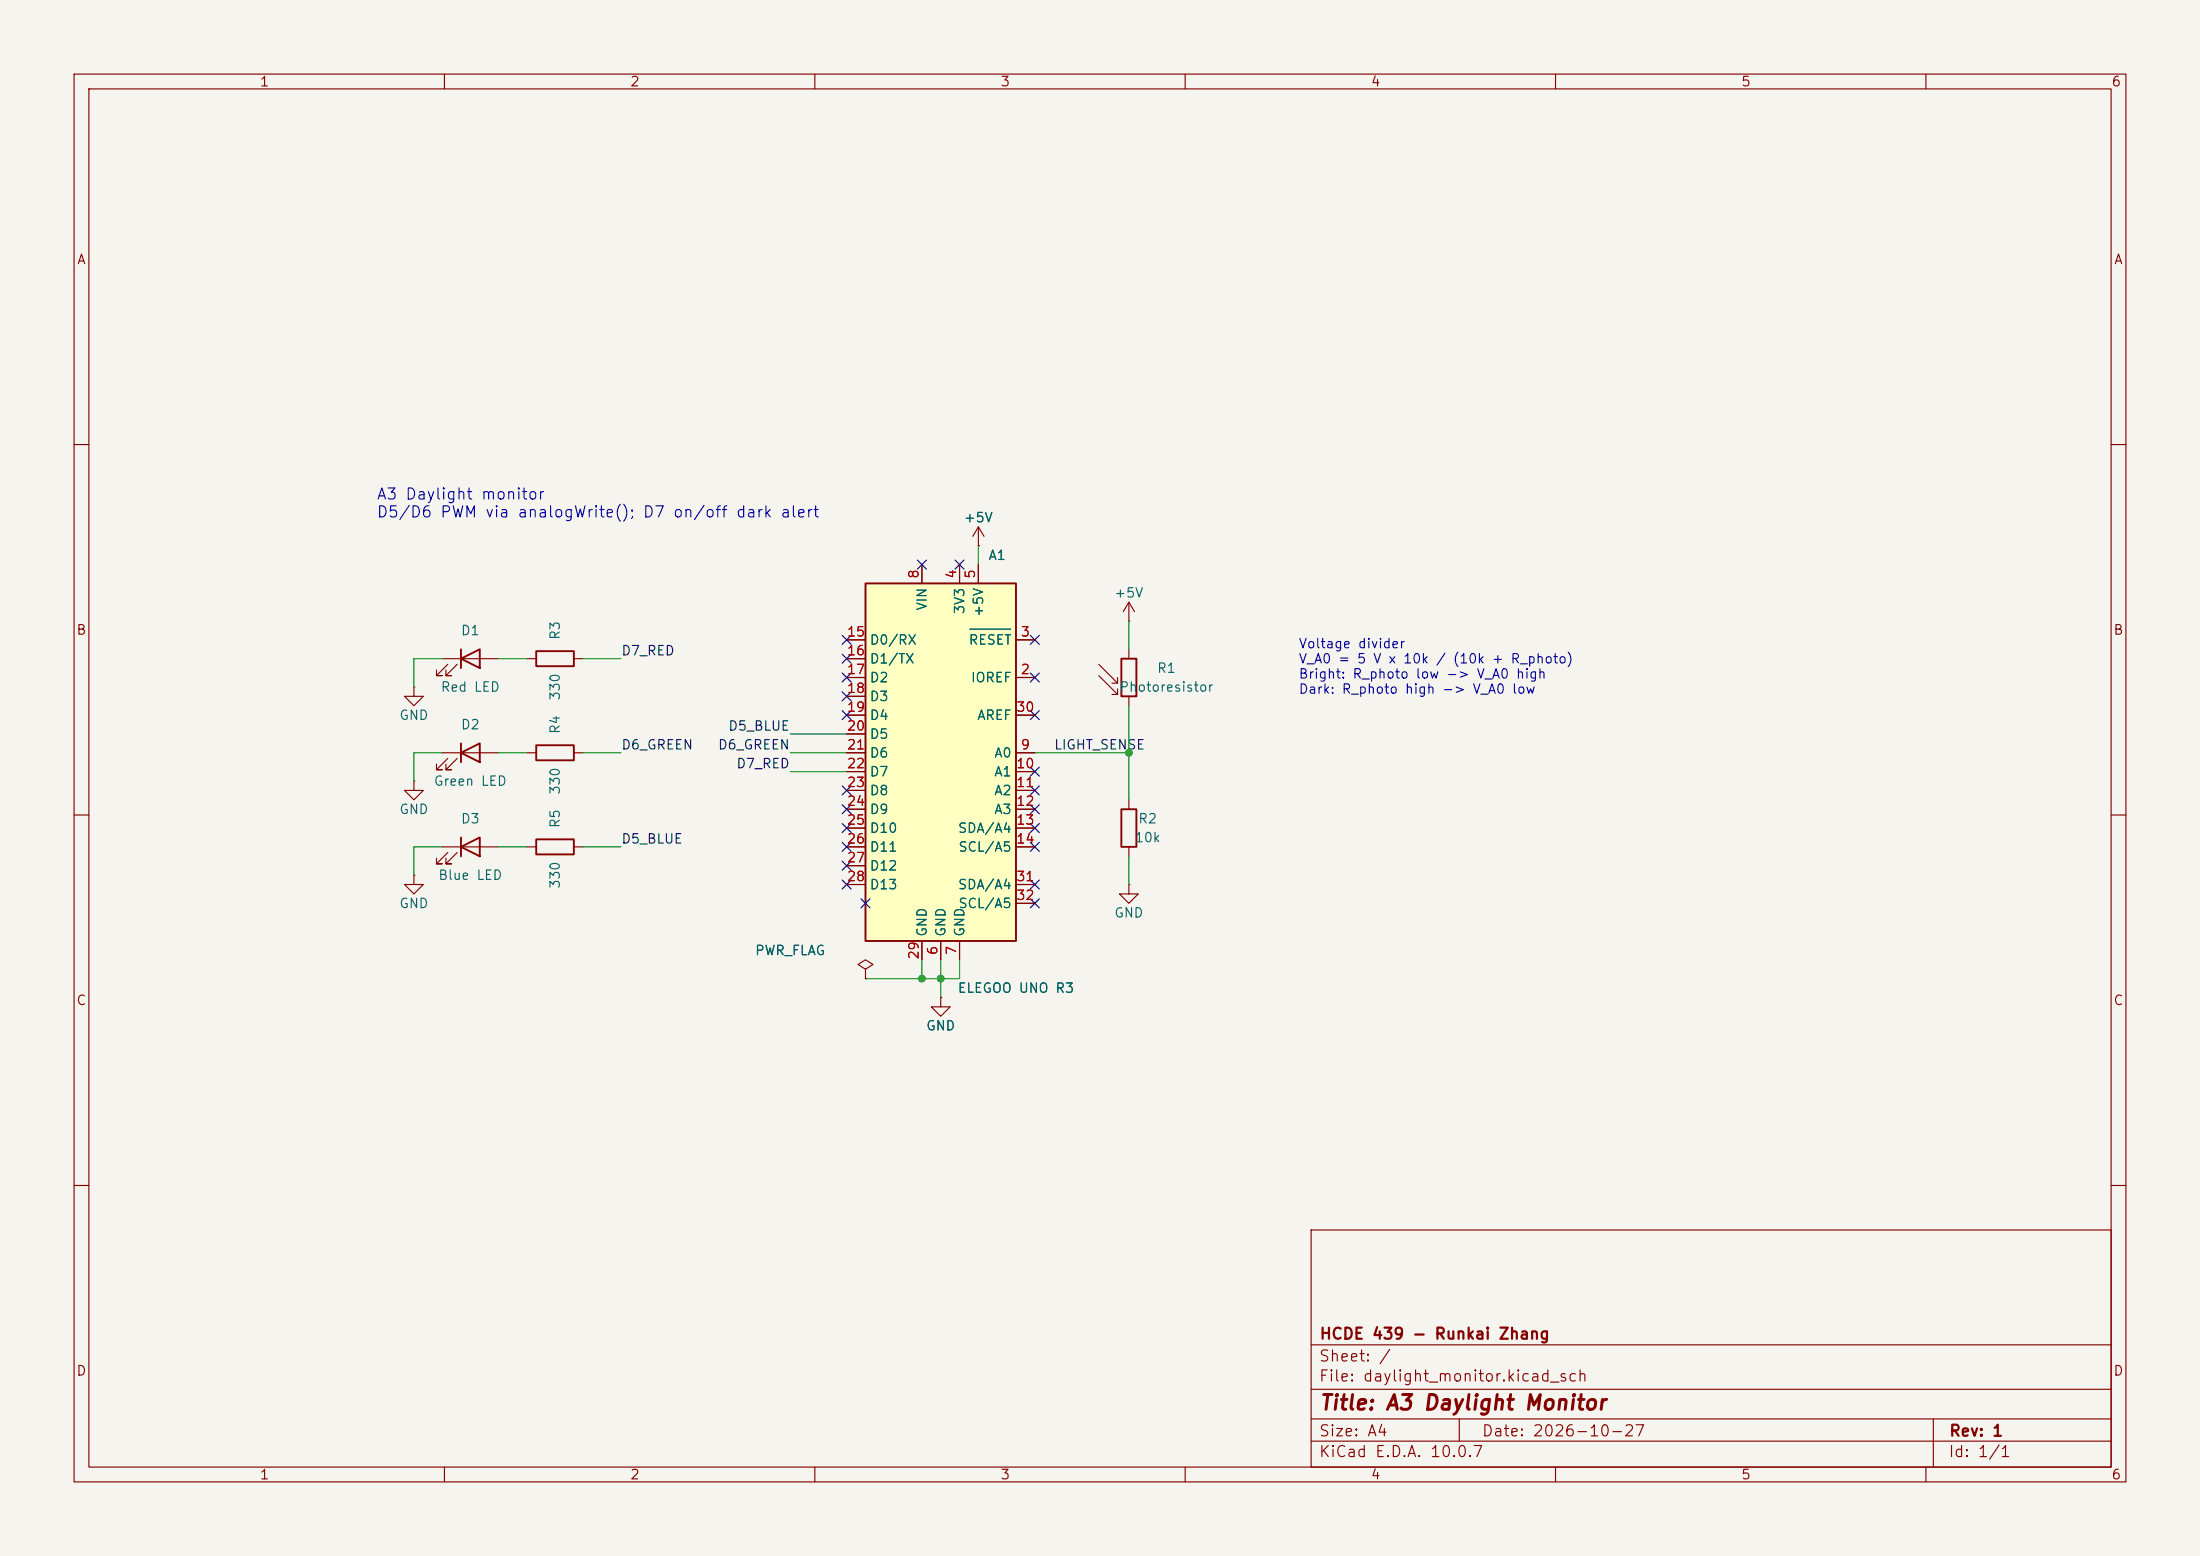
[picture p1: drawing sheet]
(kicad_sch
 (version 20260306)
 (generator "eeschema")
 (generator_version "10.0")
 (paper "A4")
 (title_block
  (title "A3 Daylight Monitor")
  (date "2026-10-27")
  (rev "1")
  (company "HCDE 439 - Runkai Zhang"))
 (lib_symbols
  (symbol "Device:LED"
   (pin_numbers (hide yes))
   (pin_names
    (offset 1.016) (hide yes)) (exclude_from_sim no) (in_bom yes) (on_board yes)
   (in_pos_files yes)
   (duplicate_pin_numbers_are_jumpers no)
   (property "Reference" "D" (at 0 2.54 0) (show_name no) (do_not_autoplace no) (effects (font (size 1.27 1.27))))
   (property "Value" "LED" (at 0 -2.54 0) (show_name no) (do_not_autoplace no) (effects (font (size 1.27 1.27))))
   (property "Footprint" "" (at 0 0 0) (show_name no) (do_not_autoplace no) (hide yes) (effects (font (size 1.27 1.27))))
   (property "Datasheet" "" (at 0 0 0) (show_name no) (do_not_autoplace no) (hide yes) (effects (font (size 1.27 1.27))))
   (property "Description" "Light emitting diode" (at 0 0 0) (show_name no) (do_not_autoplace no) (hide yes) (effects (font (size 1.27 1.27))))
   (property "Sim.Pins" "1=K 2=A" (at 0 0 0) (show_name no) (do_not_autoplace no) (hide yes) (effects (font (size 1.27 1.27))))
   (symbol "LED_0_1"
    (polyline (pts (xy -3.048 -0.762) (xy -4.572 -2.286) (xy -3.81 -2.286) (xy -4.572 -2.286) (xy -4.572 -1.524)) (stroke (width 0) (type default)) (fill (type none)))
    (polyline (pts (xy -1.778 -0.762) (xy -3.302 -2.286) (xy -2.54 -2.286) (xy -3.302 -2.286) (xy -3.302 -1.524)) (stroke (width 0) (type default)) (fill (type none)))
    (polyline (pts (xy -1.27 0) (xy 1.27 0)) (stroke (width 0) (type default)) (fill (type none)))
    (polyline (pts (xy -1.27 -1.27) (xy -1.27 1.27)) (stroke (width 0.254) (type default)) (fill (type none)))
    (polyline (pts (xy 1.27 -1.27) (xy 1.27 1.27) (xy -1.27 0) (xy 1.27 -1.27)) (stroke (width 0.254) (type default)) (fill (type none))))
   (symbol "LED_1_1"
    (pin passive line (at -3.81 0 0) (length 2.54) (name "K" (effects (font (size 1.27 1.27)))) (number "1" (effects (font (size 1.27 1.27)))))
    (pin passive line (at 3.81 0 180) (length 2.54) (name "A" (effects (font (size 1.27 1.27)))) (number "2" (effects (font (size 1.27 1.27))))))
   (embedded_fonts no))
  (symbol "Device:R"
   (pin_numbers (hide yes))
   (pin_names
    (offset 0)) (exclude_from_sim no) (in_bom yes) (on_board yes)
   (in_pos_files yes)
   (duplicate_pin_numbers_are_jumpers no)
   (property "Reference" "R" (at 2.032 0 90) (show_name no) (do_not_autoplace no) (effects (font (size 1.27 1.27))))
   (property "Value" "R" (at 0 0 90) (show_name no) (do_not_autoplace no) (effects (font (size 1.27 1.27))))
   (property "Footprint" "" (at -1.778 0 90) (show_name no) (do_not_autoplace no) (hide yes) (effects (font (size 1.27 1.27))))
   (property "Datasheet" "" (at 0 0 0) (show_name no) (do_not_autoplace no) (hide yes) (effects (font (size 1.27 1.27))))
   (property "Description" "Resistor" (at 0 0 0) (show_name no) (do_not_autoplace no) (hide yes) (effects (font (size 1.27 1.27))))
   (symbol "R_0_1"
    (rectangle (start -1.016 -2.54) (end 1.016 2.54) (stroke (width 0.254) (type default)) (fill (type none))))
   (symbol "R_1_1"
    (pin passive line (at 0 3.81 270) (length 1.27) (name "" (effects (font (size 1.27 1.27)))) (number "1" (effects (font (size 1.27 1.27)))))
    (pin passive line (at 0 -3.81 90) (length 1.27) (name "" (effects (font (size 1.27 1.27)))) (number "2" (effects (font (size 1.27 1.27))))))
   (embedded_fonts no))
  (symbol "Device:R_Photo"
   (pin_numbers (hide yes))
   (pin_names
    (offset 0)) (exclude_from_sim no) (in_bom yes) (on_board yes)
   (in_pos_files yes)
   (duplicate_pin_numbers_are_jumpers no)
   (property "Reference" "R" (at 1.27 1.27 0) (show_name no) (do_not_autoplace no) (effects (font (size 1.27 1.27)) (justify left)))
   (property "Value" "R_Photo" (at 1.27 0 0) (show_name no) (do_not_autoplace no) (effects (font (size 1.27 1.27)) (justify left top)))
   (property "Footprint" "" (at 1.27 -6.35 90) (show_name no) (do_not_autoplace no) (hide yes) (effects (font (size 1.27 1.27)) (justify left)))
   (property "Datasheet" "" (at 0 -1.27 0) (show_name no) (do_not_autoplace no) (hide yes) (effects (font (size 1.27 1.27))))
   (property "Description" "Photoresistor" (at 0 0 0) (show_name no) (do_not_autoplace no) (hide yes) (effects (font (size 1.27 1.27))))
   (symbol "R_Photo_0_1"
    (polyline (pts (xy -1.524 -0.762) (xy -4.064 1.778)) (stroke (width 0) (type default)) (fill (type none)))
    (polyline (pts (xy -1.524 -0.762) (xy -2.286 -0.762)) (stroke (width 0) (type default)) (fill (type none)))
    (polyline (pts (xy -1.524 -0.762) (xy -1.524 0)) (stroke (width 0) (type default)) (fill (type none)))
    (polyline (pts (xy -1.524 -2.286) (xy -4.064 0.254)) (stroke (width 0) (type default)) (fill (type none)))
    (polyline (pts (xy -1.524 -2.286) (xy -2.286 -2.286)) (stroke (width 0) (type default)) (fill (type none)))
    (polyline (pts (xy -1.524 -2.286) (xy -1.524 -1.524)) (stroke (width 0) (type default)) (fill (type none)))
    (rectangle (start -1.016 2.54) (end 1.016 -2.54) (stroke (width 0.254) (type default)) (fill (type none))))
   (symbol "R_Photo_1_1"
    (pin passive line (at 0 3.81 270) (length 1.27) (name "" (effects (font (size 1.27 1.27)))) (number "1" (effects (font (size 1.27 1.27)))))
    (pin passive line (at 0 -3.81 90) (length 1.27) (name "" (effects (font (size 1.27 1.27)))) (number "2" (effects (font (size 1.27 1.27))))))
   (embedded_fonts no))
  (symbol "MCU_Module:Arduino_UNO_R3" (exclude_from_sim no) (in_bom yes) (on_board yes)
   (in_pos_files yes)
   (duplicate_pin_numbers_are_jumpers no)
   (property "Reference" "A" (at -10.16 23.495 0) (show_name no) (do_not_autoplace no) (effects (font (size 1.27 1.27)) (justify left bottom)))
   (property "Value" "Arduino_UNO_R3" (at 5.08 -26.67 0) (show_name no) (do_not_autoplace no) (effects (font (size 1.27 1.27)) (justify left top)))
   (property "Footprint" "Module:Arduino_UNO_R3" (at 0 0 0) (show_name no) (do_not_autoplace no) (hide yes) (effects (font (size 1.27 1.27)
    (italic yes))))
   (property "Datasheet" "https://www.arduino.cc/en/Main/arduinoBoardUno" (at 0 0 0) (show_name no) (do_not_autoplace no) (hide yes) (effects (font (size 1.27 1.27))))
   (property "Description" "Arduino UNO Microcontroller Module, release 3" (at 0 0 0) (show_name no) (do_not_autoplace no) (hide yes) (effects (font (size 1.27 1.27))))
   (symbol "Arduino_UNO_R3_0_1"
    (rectangle (start -10.16 22.86) (end 10.16 -25.4) (stroke (width 0.254) (type default)) (fill (type background))))
   (symbol "Arduino_UNO_R3_1_1"
    (pin no_connect line (at -10.16 -20.32 0) (length 2.54) (hide yes) (name "NC" (effects (font (size 1.27 1.27)))) (number "1" (effects (font (size 1.27 1.27)))))
    (pin output line (at 12.7 10.16 180) (length 2.54) (name "IOREF" (effects (font (size 1.27 1.27)))) (number "2" (effects (font (size 1.27 1.27)))))
    (pin input line (at 12.7 15.24 180) (length 2.54) (name "~{RESET}" (effects (font (size 1.27 1.27)))) (number "3" (effects (font (size 1.27 1.27)))))
    (pin power_out line (at 2.54 25.4 270) (length 2.54) (name "3V3" (effects (font (size 1.27 1.27)))) (number "4" (effects (font (size 1.27 1.27)))))
    (pin power_out line (at 5.08 25.4 270) (length 2.54) (name "+5V" (effects (font (size 1.27 1.27)))) (number "5" (effects (font (size 1.27 1.27)))))
    (pin power_in line (at 0 -27.94 90) (length 2.54) (name "GND" (effects (font (size 1.27 1.27)))) (number "6" (effects (font (size 1.27 1.27)))))
    (pin power_in line (at 2.54 -27.94 90) (length 2.54) (name "GND" (effects (font (size 1.27 1.27)))) (number "7" (effects (font (size 1.27 1.27)))))
    (pin power_in line (at -2.54 25.4 270) (length 2.54) (name "VIN" (effects (font (size 1.27 1.27)))) (number "8" (effects (font (size 1.27 1.27)))))
    (pin bidirectional line (at 12.7 0 180) (length 2.54) (name "A0" (effects (font (size 1.27 1.27)))) (number "9" (effects (font (size 1.27 1.27)))))
    (pin bidirectional line (at 12.7 -2.54 180) (length 2.54) (name "A1" (effects (font (size 1.27 1.27)))) (number "10" (effects (font (size 1.27 1.27)))))
    (pin bidirectional line (at 12.7 -5.08 180) (length 2.54) (name "A2" (effects (font (size 1.27 1.27)))) (number "11" (effects (font (size 1.27 1.27)))))
    (pin bidirectional line (at 12.7 -7.62 180) (length 2.54) (name "A3" (effects (font (size 1.27 1.27)))) (number "12" (effects (font (size 1.27 1.27)))))
    (pin bidirectional line (at 12.7 -10.16 180) (length 2.54) (name "SDA/A4" (effects (font (size 1.27 1.27)))) (number "13" (effects (font (size 1.27 1.27)))))
    (pin bidirectional line (at 12.7 -12.7 180) (length 2.54) (name "SCL/A5" (effects (font (size 1.27 1.27)))) (number "14" (effects (font (size 1.27 1.27)))))
    (pin bidirectional line (at -12.7 15.24 0) (length 2.54) (name "D0/RX" (effects (font (size 1.27 1.27)))) (number "15" (effects (font (size 1.27 1.27)))))
    (pin bidirectional line (at -12.7 12.7 0) (length 2.54) (name "D1/TX" (effects (font (size 1.27 1.27)))) (number "16" (effects (font (size 1.27 1.27)))))
    (pin bidirectional line (at -12.7 10.16 0) (length 2.54) (name "D2" (effects (font (size 1.27 1.27)))) (number "17" (effects (font (size 1.27 1.27)))))
    (pin bidirectional line (at -12.7 7.62 0) (length 2.54) (name "D3" (effects (font (size 1.27 1.27)))) (number "18" (effects (font (size 1.27 1.27)))))
    (pin bidirectional line (at -12.7 5.08 0) (length 2.54) (name "D4" (effects (font (size 1.27 1.27)))) (number "19" (effects (font (size 1.27 1.27)))))
    (pin bidirectional line (at -12.7 2.54 0) (length 2.54) (name "D5" (effects (font (size 1.27 1.27)))) (number "20" (effects (font (size 1.27 1.27)))))
    (pin bidirectional line (at -12.7 0 0) (length 2.54) (name "D6" (effects (font (size 1.27 1.27)))) (number "21" (effects (font (size 1.27 1.27)))))
    (pin bidirectional line (at -12.7 -2.54 0) (length 2.54) (name "D7" (effects (font (size 1.27 1.27)))) (number "22" (effects (font (size 1.27 1.27)))))
    (pin bidirectional line (at -12.7 -5.08 0) (length 2.54) (name "D8" (effects (font (size 1.27 1.27)))) (number "23" (effects (font (size 1.27 1.27)))))
    (pin bidirectional line (at -12.7 -7.62 0) (length 2.54) (name "D9" (effects (font (size 1.27 1.27)))) (number "24" (effects (font (size 1.27 1.27)))))
    (pin bidirectional line (at -12.7 -10.16 0) (length 2.54) (name "D10" (effects (font (size 1.27 1.27)))) (number "25" (effects (font (size 1.27 1.27)))))
    (pin bidirectional line (at -12.7 -12.7 0) (length 2.54) (name "D11" (effects (font (size 1.27 1.27)))) (number "26" (effects (font (size 1.27 1.27)))))
    (pin bidirectional line (at -12.7 -15.24 0) (length 2.54) (name "D12" (effects (font (size 1.27 1.27)))) (number "27" (effects (font (size 1.27 1.27)))))
    (pin bidirectional line (at -12.7 -17.78 0) (length 2.54) (name "D13" (effects (font (size 1.27 1.27)))) (number "28" (effects (font (size 1.27 1.27)))))
    (pin power_in line (at -2.54 -27.94 90) (length 2.54) (name "GND" (effects (font (size 1.27 1.27)))) (number "29" (effects (font (size 1.27 1.27)))))
    (pin input line (at 12.7 5.08 180) (length 2.54) (name "AREF" (effects (font (size 1.27 1.27)))) (number "30" (effects (font (size 1.27 1.27)))))
    (pin bidirectional line (at 12.7 -17.78 180) (length 2.54) (name "SDA/A4" (effects (font (size 1.27 1.27)))) (number "31" (effects (font (size 1.27 1.27)))))
    (pin bidirectional line (at 12.7 -20.32 180) (length 2.54) (name "SCL/A5" (effects (font (size 1.27 1.27)))) (number "32" (effects (font (size 1.27 1.27))))))
   (embedded_fonts no))
  (symbol "power:+5V"
   (power global)
   (pin_numbers (hide yes))
   (pin_names
    (offset 0) (hide yes)) (exclude_from_sim no) (in_bom yes) (on_board yes)
   (in_pos_files yes)
   (duplicate_pin_numbers_are_jumpers no)
   (property "Reference" "#PWR" (at 0 -3.81 0) (show_name no) (do_not_autoplace no) (hide yes) (effects (font (size 1.27 1.27))))
   (property "Value" "+5V" (at 0 3.556 0) (show_name no) (do_not_autoplace no) (effects (font (size 1.27 1.27))))
   (property "Footprint" "" (at 0 0 0) (show_name no) (do_not_autoplace no) (hide yes) (effects (font (size 1.27 1.27))))
   (property "Datasheet" "" (at 0 0 0) (show_name no) (do_not_autoplace no) (hide yes) (effects (font (size 1.27 1.27))))
   (property "Description" "Power symbol creates a global label with name \"+5V\"" (at 0 0 0) (show_name no) (do_not_autoplace no) (hide yes) (effects (font (size 1.27 1.27))))
   (symbol "+5V_0_1"
    (polyline (pts (xy -0.762 1.27) (xy 0 2.54)) (stroke (width 0) (type default)) (fill (type none)))
    (polyline (pts (xy 0 2.54) (xy 0.762 1.27)) (stroke (width 0) (type default)) (fill (type none)))
    (polyline (pts (xy 0 0) (xy 0 2.54)) (stroke (width 0) (type default)) (fill (type none))))
   (symbol "+5V_1_1"
    (pin power_in line (at 0 0 90) (length 0) (name "" (effects (font (size 1.27 1.27)))) (number "1" (effects (font (size 1.27 1.27))))))
   (embedded_fonts no))
  (symbol "power:GND"
   (power global)
   (pin_numbers (hide yes))
   (pin_names
    (offset 0) (hide yes)) (exclude_from_sim no) (in_bom yes) (on_board yes)
   (in_pos_files yes)
   (duplicate_pin_numbers_are_jumpers no)
   (property "Reference" "#PWR" (at 0 -6.35 0) (show_name no) (do_not_autoplace no) (hide yes) (effects (font (size 1.27 1.27))))
   (property "Value" "GND" (at 0 -3.81 0) (show_name no) (do_not_autoplace no) (effects (font (size 1.27 1.27))))
   (property "Footprint" "" (at 0 0 0) (show_name no) (do_not_autoplace no) (hide yes) (effects (font (size 1.27 1.27))))
   (property "Datasheet" "" (at 0 0 0) (show_name no) (do_not_autoplace no) (hide yes) (effects (font (size 1.27 1.27))))
   (property "Description" "Power symbol creates a global label with name \"GND\" , ground" (at 0 0 0) (show_name no) (do_not_autoplace no) (hide yes) (effects (font (size 1.27 1.27))))
   (symbol "GND_0_1"
    (polyline (pts (xy 0 0) (xy 0 -1.27) (xy 1.27 -1.27) (xy 0 -2.54) (xy -1.27 -1.27) (xy 0 -1.27)) (stroke (width 0) (type default)) (fill (type none))))
   (symbol "GND_1_1"
    (pin power_in line (at 0 0 270) (length 0) (name "" (effects (font (size 1.27 1.27)))) (number "1" (effects (font (size 1.27 1.27))))))
   (embedded_fonts no))
  (symbol "power:PWR_FLAG"
   (power global)
   (pin_numbers (hide yes))
   (pin_names
    (offset 0) (hide yes)) (exclude_from_sim no) (in_bom yes) (on_board yes)
   (in_pos_files yes)
   (duplicate_pin_numbers_are_jumpers no)
   (property "Reference" "#FLG" (at 0 1.905 0) (show_name no) (do_not_autoplace no) (hide yes) (effects (font (size 1.27 1.27))))
   (property "Value" "PWR_FLAG" (at 0 3.81 0) (show_name no) (do_not_autoplace no) (effects (font (size 1.27 1.27))))
   (property "Footprint" "" (at 0 0 0) (show_name no) (do_not_autoplace no) (hide yes) (effects (font (size 1.27 1.27))))
   (property "Datasheet" "" (at 0 0 0) (show_name no) (do_not_autoplace no) (hide yes) (effects (font (size 1.27 1.27))))
   (property "Description" "Special symbol for telling ERC where power comes from" (at 0 0 0) (show_name no) (do_not_autoplace no) (hide yes) (effects (font (size 1.27 1.27))))
   (symbol "PWR_FLAG_0_0"
    (pin power_out line (at 0 0 90) (length 0) (name "" (effects (font (size 1.27 1.27)))) (number "1" (effects (font (size 1.27 1.27))))))
   (symbol "PWR_FLAG_0_1"
    (polyline (pts (xy 0 0) (xy 0 1.27) (xy -1.016 1.905) (xy 0 2.54) (xy 1.016 1.905) (xy 0 1.27)) (stroke (width 0) (type default)) (fill (type none))))
   (embedded_fonts no)))
 (text "A3 Daylight monitor\nD5/D6 PWM via analogWrite(); D7 on/off dark alert"
  (exclude_from_sim no)
  (at 50.8 66.04 0)
  (effects (font (size 1.5 1.5)) (justify left top)))
 (text "Voltage divider\nV_A0 = 5 V x 10k / (10k + R_photo)\nBright: R_photo low -> V_A0 high\nDark: R_photo high -> V_A0 low"
  (exclude_from_sim no)
  (at 175.26 86.36 0)
  (effects (font (size 1.27 1.27)) (justify left top)))
 (junction
  (at 127 132.08)
  (diameter 0)
  (color 0 0 0 0))
 (junction
  (at 152.4 101.6)
  (diameter 0)
  (color 0 0 0 0))
 (junction
  (at 124.46 132.08)
  (diameter 0)
  (color 0 0 0 0))
 (no_connect
  (at 114.3 91.44))
 (no_connect
  (at 139.7 119.38))
 (no_connect
  (at 139.7 111.76))
 (no_connect
  (at 114.3 114.3))
 (no_connect
  (at 114.3 86.36))
 (no_connect
  (at 129.54 76.2))
 (no_connect
  (at 114.3 119.38))
 (no_connect
  (at 139.7 106.68))
 (no_connect
  (at 139.7 86.36))
 (no_connect
  (at 124.46 76.2))
 (no_connect
  (at 139.7 96.52))
 (no_connect
  (at 114.3 106.68))
 (no_connect
  (at 139.7 109.22))
 (no_connect
  (at 139.7 91.44))
 (no_connect
  (at 114.3 116.84))
 (no_connect
  (at 114.3 88.9))
 (no_connect
  (at 139.7 114.3))
 (no_connect
  (at 139.7 104.14))
 (no_connect
  (at 114.3 93.98))
 (no_connect
  (at 116.84 121.92))
 (no_connect
  (at 114.3 109.22))
 (no_connect
  (at 139.7 121.92))
 (no_connect
  (at 114.3 111.76))
 (no_connect
  (at 114.3 96.52))
 (wire
  (pts (xy 127 129.54) (xy 127 132.08))
  (stroke (width 0) (type default)))
 (wire
  (pts (xy 129.54 129.54) (xy 129.54 132.08))
  (stroke (width 0) (type default)))
 (wire
  (pts (xy 71.12 88.9) (xy 67.31 88.9))
  (stroke (width 0) (type default)))
 (wire
  (pts (xy 116.84 132.08) (xy 129.54 132.08))
  (stroke (width 0) (type default)))
 (wire
  (pts (xy 59.69 101.6) (xy 55.88 101.6))
  (stroke (width 0) (type default)))
 (wire
  (pts (xy 83.82 114.3) (xy 78.74 114.3))
  (stroke (width 0) (type default)))
 (wire
  (pts (xy 132.08 76.2) (xy 132.08 73.66))
  (stroke (width 0) (type default)))
 (wire
  (pts (xy 114.3 99.06) (xy 106.68 99.06))
  (stroke (width 0) (type default)))
 (wire
  (pts (xy 114.3 101.6) (xy 106.68 101.6))
  (stroke (width 0) (type default)))
 (wire
  (pts (xy 114.3 104.14) (xy 106.68 104.14))
  (stroke (width 0) (type default)))
 (wire
  (pts (xy 152.4 115.57) (xy 152.4 119.38))
  (stroke (width 0) (type default)))
 (wire
  (pts (xy 59.69 114.3) (xy 55.88 114.3))
  (stroke (width 0) (type default)))
 (wire
  (pts (xy 152.4 101.6) (xy 152.4 107.95))
  (stroke (width 0) (type default)))
 (wire
  (pts (xy 152.4 87.63) (xy 152.4 83.82))
  (stroke (width 0) (type default)))
 (wire
  (pts (xy 55.88 101.6) (xy 55.88 105.41))
  (stroke (width 0) (type default)))
 (wire
  (pts (xy 71.12 114.3) (xy 67.31 114.3))
  (stroke (width 0) (type default)))
 (wire
  (pts (xy 152.4 95.25) (xy 152.4 101.6))
  (stroke (width 0) (type default)))
 (wire
  (pts (xy 55.88 88.9) (xy 55.88 92.71))
  (stroke (width 0) (type default)))
 (wire
  (pts (xy 83.82 88.9) (xy 78.74 88.9))
  (stroke (width 0) (type default)))
 (wire
  (pts (xy 124.46 129.54) (xy 124.46 132.08))
  (stroke (width 0) (type default)))
 (wire
  (pts (xy 71.12 101.6) (xy 67.31 101.6))
  (stroke (width 0) (type default)))
 (wire
  (pts (xy 55.88 114.3) (xy 55.88 118.11))
  (stroke (width 0) (type default)))
 (wire
  (pts (xy 127 132.08) (xy 127 134.62))
  (stroke (width 0) (type default)))
 (wire
  (pts (xy 139.7 101.6) (xy 152.4 101.6))
  (stroke (width 0) (type default)))
 (wire
  (pts (xy 83.82 101.6) (xy 78.74 101.6))
  (stroke (width 0) (type default)))
 (wire
  (pts (xy 59.69 88.9) (xy 55.88 88.9))
  (stroke (width 0) (type default)))
 (label "D7_RED"
  (at 83.82 88.9 0)
  (effects (font (size 1.27 1.27)) (justify left bottom)))
 (label "D5_BLUE"
  (at 83.82 114.3 0)
  (effects (font (size 1.27 1.27)) (justify left bottom)))
 (label "D5_BLUE"
  (at 106.68 99.06 180)
  (effects (font (size 1.27 1.27)) (justify right bottom)))
 (label "D6_GREEN"
  (at 106.68 101.6 180)
  (effects (font (size 1.27 1.27)) (justify right bottom)))
 (label "D6_GREEN"
  (at 83.82 101.6 0)
  (effects (font (size 1.27 1.27)) (justify left bottom)))
 (label "LIGHT_SENSE"
  (at 142.24 101.6 0)
  (effects (font (size 1.27 1.27)) (justify left bottom)))
 (label "D7_RED"
  (at 106.68 104.14 180)
  (effects (font (size 1.27 1.27)) (justify right bottom)))
 (symbol
  (lib_id "Device:LED")
  (at 63.5 114.3 0)
  (unit 1)
  (body_style 1)
  (exclude_from_sim no)
  (in_bom yes)
  (on_board yes)
  (in_pos_files yes)
  (dnp no)
  (property "Reference" "D3" (at 63.5 110.49 0) (show_name no) (do_not_autoplace no) (effects (font (size 1.27 1.27))))
  (property "Value" "Blue LED" (at 63.5 118.11 0) (show_name no) (do_not_autoplace no) (effects (font (size 1.27 1.27))))
  (property "Footprint" "" (at 63.5 114.3 0) (hide yes) (show_name no) (do_not_autoplace no) (effects (font (size 1.27 1.27))))
  (property "Datasheet" "" (at 63.5 114.3 0) (hide yes) (show_name no) (do_not_autoplace no) (effects (font (size 1.27 1.27))))
  (property "Description" "" (at 63.5 114.3 0) (show_name no) (do_not_autoplace no) (effects (font (size 1.27 1.27))))
  (pin "1")
  (pin "2"))
 (symbol
  (lib_id "Device:LED")
  (at 63.5 88.9 0)
  (unit 1)
  (body_style 1)
  (exclude_from_sim no)
  (in_bom yes)
  (on_board yes)
  (in_pos_files yes)
  (dnp no)
  (property "Reference" "D1" (at 63.5 85.09 0) (show_name no) (do_not_autoplace no) (effects (font (size 1.27 1.27))))
  (property "Value" "Red LED" (at 63.5 92.71 0) (show_name no) (do_not_autoplace no) (effects (font (size 1.27 1.27))))
  (property "Footprint" "" (at 63.5 88.9 0) (hide yes) (show_name no) (do_not_autoplace no) (effects (font (size 1.27 1.27))))
  (property "Datasheet" "" (at 63.5 88.9 0) (hide yes) (show_name no) (do_not_autoplace no) (effects (font (size 1.27 1.27))))
  (property "Description" "" (at 63.5 88.9 0) (show_name no) (do_not_autoplace no) (effects (font (size 1.27 1.27))))
  (pin "1")
  (pin "2"))
 (symbol
  (lib_id "Device:R")
  (at 74.93 88.9 90)
  (unit 1)
  (body_style 1)
  (exclude_from_sim no)
  (in_bom yes)
  (on_board yes)
  (in_pos_files yes)
  (dnp no)
  (property "Reference" "R3" (at 74.93 85.09 0) (show_name no) (do_not_autoplace no) (effects (font (size 1.27 1.27))))
  (property "Value" "330" (at 74.93 92.71 0) (show_name no) (do_not_autoplace no) (effects (font (size 1.27 1.27))))
  (property "Footprint" "" (at 74.93 88.9 0) (hide yes) (show_name no) (do_not_autoplace no) (effects (font (size 1.27 1.27))))
  (property "Datasheet" "" (at 74.93 88.9 0) (hide yes) (show_name no) (do_not_autoplace no) (effects (font (size 1.27 1.27))))
  (property "Description" "" (at 74.93 88.9 0) (show_name no) (do_not_autoplace no) (effects (font (size 1.27 1.27))))
  (pin "1")
  (pin "2"))
 (symbol
  (lib_id "power:GND")
  (at 55.88 105.41 0)
  (unit 1)
  (body_style 1)
  (exclude_from_sim no)
  (in_bom yes)
  (on_board yes)
  (in_pos_files yes)
  (dnp no)
  (property "Reference" "#PWR006" (at 55.88 111.76 0) (hide yes) (show_name no) (do_not_autoplace no) (effects (font (size 1.27 1.27))))
  (property "Value" "GND" (at 55.88 109.22 0) (show_name no) (do_not_autoplace no) (effects (font (size 1.27 1.27))))
  (property "Footprint" "" (at 55.88 105.41 0) (hide yes) (show_name no) (do_not_autoplace no) (effects (font (size 1.27 1.27))))
  (property "Datasheet" "" (at 55.88 105.41 0) (hide yes) (show_name no) (do_not_autoplace no) (effects (font (size 1.27 1.27))))
  (property "Description" "" (at 55.88 105.41 0) (show_name no) (do_not_autoplace no) (effects (font (size 1.27 1.27))))
  (pin "1"))
 (symbol
  (lib_id "power:PWR_FLAG")
  (at 116.84 132.08 0)
  (unit 1)
  (body_style 1)
  (exclude_from_sim no)
  (in_bom yes)
  (on_board yes)
  (in_pos_files yes)
  (dnp no)
  (property "Reference" "#FLG01" (at 116.84 126.08 0) (hide yes) (show_name no) (do_not_autoplace no) (effects (font (size 1.27 1.27))))
  (property "Value" "PWR_FLAG" (at 106.68 128.27 0) (show_name no) (do_not_autoplace no) (effects (font (size 1.27 1.27))))
  (property "Footprint" "" (at 116.84 132.08 0) (hide yes) (show_name no) (do_not_autoplace no) (effects (font (size 1.27 1.27))))
  (property "Datasheet" "" (at 116.84 132.08 0) (hide yes) (show_name no) (do_not_autoplace no) (effects (font (size 1.27 1.27))))
  (property "Description" "" (at 116.84 132.08 0) (show_name no) (do_not_autoplace no) (effects (font (size 1.27 1.27))))
  (pin "1"))
 (symbol
  (lib_id "MCU_Module:Arduino_UNO_R3")
  (at 127 101.6 0)
  (unit 1)
  (body_style 1)
  (exclude_from_sim no)
  (in_bom yes)
  (on_board yes)
  (in_pos_files yes)
  (dnp no)
  (property "Reference" "A1" (at 134.62 74.93 0) (show_name no) (do_not_autoplace no) (effects (font (size 1.27 1.27))))
  (property "Value" "ELEGOO UNO R3" (at 137.16 133.35 0) (show_name no) (do_not_autoplace no) (effects (font (size 1.27 1.27))))
  (property "Footprint" "" (at 127 101.6 0) (hide yes) (show_name no) (do_not_autoplace no) (effects (font (size 1.27 1.27))))
  (property "Datasheet" "" (at 127 101.6 0) (hide yes) (show_name no) (do_not_autoplace no) (effects (font (size 1.27 1.27))))
  (property "Description" "" (at 127 101.6 0) (show_name no) (do_not_autoplace no) (effects (font (size 1.27 1.27))))
  (pin "1")
  (pin "2")
  (pin "3")
  (pin "4")
  (pin "5")
  (pin "6")
  (pin "7")
  (pin "8")
  (pin "9")
  (pin "10")
  (pin "11")
  (pin "12")
  (pin "13")
  (pin "14")
  (pin "15")
  (pin "16")
  (pin "17")
  (pin "18")
  (pin "19")
  (pin "20")
  (pin "21")
  (pin "22")
  (pin "23")
  (pin "24")
  (pin "25")
  (pin "26")
  (pin "27")
  (pin "28")
  (pin "29")
  (pin "30")
  (pin "31")
  (pin "32"))
 (symbol
  (lib_id "Device:R")
  (at 74.93 101.6 90)
  (unit 1)
  (body_style 1)
  (exclude_from_sim no)
  (in_bom yes)
  (on_board yes)
  (in_pos_files yes)
  (dnp no)
  (property "Reference" "R4" (at 74.93 97.79 0) (show_name no) (do_not_autoplace no) (effects (font (size 1.27 1.27))))
  (property "Value" "330" (at 74.93 105.41 0) (show_name no) (do_not_autoplace no) (effects (font (size 1.27 1.27))))
  (property "Footprint" "" (at 74.93 101.6 0) (hide yes) (show_name no) (do_not_autoplace no) (effects (font (size 1.27 1.27))))
  (property "Datasheet" "" (at 74.93 101.6 0) (hide yes) (show_name no) (do_not_autoplace no) (effects (font (size 1.27 1.27))))
  (property "Description" "" (at 74.93 101.6 0) (show_name no) (do_not_autoplace no) (effects (font (size 1.27 1.27))))
  (pin "1")
  (pin "2"))
 (symbol
  (lib_id "power:GND")
  (at 152.4 119.38 0)
  (unit 1)
  (body_style 1)
  (exclude_from_sim no)
  (in_bom yes)
  (on_board yes)
  (in_pos_files yes)
  (dnp no)
  (property "Reference" "#PWR004" (at 152.4 125.73 0) (hide yes) (show_name no) (do_not_autoplace no) (effects (font (size 1.27 1.27))))
  (property "Value" "GND" (at 152.4 123.19 0) (show_name no) (do_not_autoplace no) (effects (font (size 1.27 1.27))))
  (property "Footprint" "" (at 152.4 119.38 0) (hide yes) (show_name no) (do_not_autoplace no) (effects (font (size 1.27 1.27))))
  (property "Datasheet" "" (at 152.4 119.38 0) (hide yes) (show_name no) (do_not_autoplace no) (effects (font (size 1.27 1.27))))
  (property "Description" "" (at 152.4 119.38 0) (show_name no) (do_not_autoplace no) (effects (font (size 1.27 1.27))))
  (pin "1"))
 (symbol
  (lib_id "power:GND")
  (at 55.88 92.71 0)
  (unit 1)
  (body_style 1)
  (exclude_from_sim no)
  (in_bom yes)
  (on_board yes)
  (in_pos_files yes)
  (dnp no)
  (property "Reference" "#PWR005" (at 55.88 99.06 0) (hide yes) (show_name no) (do_not_autoplace no) (effects (font (size 1.27 1.27))))
  (property "Value" "GND" (at 55.88 96.52 0) (show_name no) (do_not_autoplace no) (effects (font (size 1.27 1.27))))
  (property "Footprint" "" (at 55.88 92.71 0) (hide yes) (show_name no) (do_not_autoplace no) (effects (font (size 1.27 1.27))))
  (property "Datasheet" "" (at 55.88 92.71 0) (hide yes) (show_name no) (do_not_autoplace no) (effects (font (size 1.27 1.27))))
  (property "Description" "" (at 55.88 92.71 0) (show_name no) (do_not_autoplace no) (effects (font (size 1.27 1.27))))
  (pin "1"))
 (symbol
  (lib_id "Device:R_Photo")
  (at 152.4 91.44 0)
  (unit 1)
  (body_style 1)
  (exclude_from_sim no)
  (in_bom yes)
  (on_board yes)
  (in_pos_files yes)
  (dnp no)
  (property "Reference" "R1" (at 157.48 90.17 0) (show_name no) (do_not_autoplace no) (effects (font (size 1.27 1.27))))
  (property "Value" "Photoresistor" (at 157.48 92.71 0) (show_name no) (do_not_autoplace no) (effects (font (size 1.27 1.27))))
  (property "Footprint" "" (at 152.4 91.44 0) (hide yes) (show_name no) (do_not_autoplace no) (effects (font (size 1.27 1.27))))
  (property "Datasheet" "" (at 152.4 91.44 0) (hide yes) (show_name no) (do_not_autoplace no) (effects (font (size 1.27 1.27))))
  (property "Description" "" (at 152.4 91.44 0) (show_name no) (do_not_autoplace no) (effects (font (size 1.27 1.27))))
  (pin "1")
  (pin "2"))
 (symbol
  (lib_id "power:GND")
  (at 55.88 118.11 0)
  (unit 1)
  (body_style 1)
  (exclude_from_sim no)
  (in_bom yes)
  (on_board yes)
  (in_pos_files yes)
  (dnp no)
  (property "Reference" "#PWR007" (at 55.88 124.46 0) (hide yes) (show_name no) (do_not_autoplace no) (effects (font (size 1.27 1.27))))
  (property "Value" "GND" (at 55.88 121.92 0) (show_name no) (do_not_autoplace no) (effects (font (size 1.27 1.27))))
  (property "Footprint" "" (at 55.88 118.11 0) (hide yes) (show_name no) (do_not_autoplace no) (effects (font (size 1.27 1.27))))
  (property "Datasheet" "" (at 55.88 118.11 0) (hide yes) (show_name no) (do_not_autoplace no) (effects (font (size 1.27 1.27))))
  (property "Description" "" (at 55.88 118.11 0) (show_name no) (do_not_autoplace no) (effects (font (size 1.27 1.27))))
  (pin "1"))
 (symbol
  (lib_id "power:+5V")
  (at 152.4 83.82 0)
  (unit 1)
  (body_style 1)
  (exclude_from_sim no)
  (in_bom yes)
  (on_board yes)
  (in_pos_files yes)
  (dnp no)
  (property "Reference" "#PWR003" (at 152.4 90.17 0) (hide yes) (show_name no) (do_not_autoplace no) (effects (font (size 1.27 1.27))))
  (property "Value" "+5V" (at 152.4 80.01 0) (show_name no) (do_not_autoplace no) (effects (font (size 1.27 1.27))))
  (property "Footprint" "" (at 152.4 83.82 0) (hide yes) (show_name no) (do_not_autoplace no) (effects (font (size 1.27 1.27))))
  (property "Datasheet" "" (at 152.4 83.82 0) (hide yes) (show_name no) (do_not_autoplace no) (effects (font (size 1.27 1.27))))
  (property "Description" "" (at 152.4 83.82 0) (show_name no) (do_not_autoplace no) (effects (font (size 1.27 1.27))))
  (pin "1"))
 (symbol
  (lib_id "power:+5V")
  (at 132.08 73.66 0)
  (unit 1)
  (body_style 1)
  (exclude_from_sim no)
  (in_bom yes)
  (on_board yes)
  (in_pos_files yes)
  (dnp no)
  (property "Reference" "#PWR001" (at 132.08 80.01 0) (hide yes) (show_name no) (do_not_autoplace no) (effects (font (size 1.27 1.27))))
  (property "Value" "+5V" (at 132.08 69.85 0) (show_name no) (do_not_autoplace no) (effects (font (size 1.27 1.27))))
  (property "Footprint" "" (at 132.08 73.66 0) (hide yes) (show_name no) (do_not_autoplace no) (effects (font (size 1.27 1.27))))
  (property "Datasheet" "" (at 132.08 73.66 0) (hide yes) (show_name no) (do_not_autoplace no) (effects (font (size 1.27 1.27))))
  (property "Description" "" (at 132.08 73.66 0) (show_name no) (do_not_autoplace no) (effects (font (size 1.27 1.27))))
  (pin "1"))
 (symbol
  (lib_id "Device:R")
  (at 152.4 111.76 0)
  (unit 1)
  (body_style 1)
  (exclude_from_sim no)
  (in_bom yes)
  (on_board yes)
  (in_pos_files yes)
  (dnp no)
  (property "Reference" "R2" (at 154.94 110.49 0) (show_name no) (do_not_autoplace no) (effects (font (size 1.27 1.27))))
  (property "Value" "10k" (at 154.94 113.03 0) (show_name no) (do_not_autoplace no) (effects (font (size 1.27 1.27))))
  (property "Footprint" "" (at 152.4 111.76 0) (hide yes) (show_name no) (do_not_autoplace no) (effects (font (size 1.27 1.27))))
  (property "Datasheet" "" (at 152.4 111.76 0) (hide yes) (show_name no) (do_not_autoplace no) (effects (font (size 1.27 1.27))))
  (property "Description" "" (at 152.4 111.76 0) (show_name no) (do_not_autoplace no) (effects (font (size 1.27 1.27))))
  (pin "1")
  (pin "2"))
 (symbol
  (lib_id "Device:R")
  (at 74.93 114.3 90)
  (unit 1)
  (body_style 1)
  (exclude_from_sim no)
  (in_bom yes)
  (on_board yes)
  (in_pos_files yes)
  (dnp no)
  (property "Reference" "R5" (at 74.93 110.49 0) (show_name no) (do_not_autoplace no) (effects (font (size 1.27 1.27))))
  (property "Value" "330" (at 74.93 118.11 0) (show_name no) (do_not_autoplace no) (effects (font (size 1.27 1.27))))
  (property "Footprint" "" (at 74.93 114.3 0) (hide yes) (show_name no) (do_not_autoplace no) (effects (font (size 1.27 1.27))))
  (property "Datasheet" "" (at 74.93 114.3 0) (hide yes) (show_name no) (do_not_autoplace no) (effects (font (size 1.27 1.27))))
  (property "Description" "" (at 74.93 114.3 0) (show_name no) (do_not_autoplace no) (effects (font (size 1.27 1.27))))
  (pin "1")
  (pin "2"))
 (symbol
  (lib_id "Device:LED")
  (at 63.5 101.6 0)
  (unit 1)
  (body_style 1)
  (exclude_from_sim no)
  (in_bom yes)
  (on_board yes)
  (in_pos_files yes)
  (dnp no)
  (property "Reference" "D2" (at 63.5 97.79 0) (show_name no) (do_not_autoplace no) (effects (font (size 1.27 1.27))))
  (property "Value" "Green LED" (at 63.5 105.41 0) (show_name no) (do_not_autoplace no) (effects (font (size 1.27 1.27))))
  (property "Footprint" "" (at 63.5 101.6 0) (hide yes) (show_name no) (do_not_autoplace no) (effects (font (size 1.27 1.27))))
  (property "Datasheet" "" (at 63.5 101.6 0) (hide yes) (show_name no) (do_not_autoplace no) (effects (font (size 1.27 1.27))))
  (property "Description" "" (at 63.5 101.6 0) (show_name no) (do_not_autoplace no) (effects (font (size 1.27 1.27))))
  (pin "1")
  (pin "2"))
 (symbol
  (lib_id "power:GND")
  (at 127 134.62 0)
  (unit 1)
  (body_style 1)
  (exclude_from_sim no)
  (in_bom yes)
  (on_board yes)
  (in_pos_files yes)
  (dnp no)
  (property "Reference" "#PWR002" (at 127 140.97 0) (hide yes) (show_name no) (do_not_autoplace no) (effects (font (size 1.27 1.27))))
  (property "Value" "GND" (at 127 138.43 0) (show_name no) (do_not_autoplace no) (effects (font (size 1.27 1.27))))
  (property "Footprint" "" (at 127 134.62 0) (hide yes) (show_name no) (do_not_autoplace no) (effects (font (size 1.27 1.27))))
  (property "Datasheet" "" (at 127 134.62 0) (hide yes) (show_name no) (do_not_autoplace no) (effects (font (size 1.27 1.27))))
  (property "Description" "" (at 127 134.62 0) (show_name no) (do_not_autoplace no) (effects (font (size 1.27 1.27))))
  (pin "1"))
 (sheet_instances
  (path ""
   (page "1"))))
